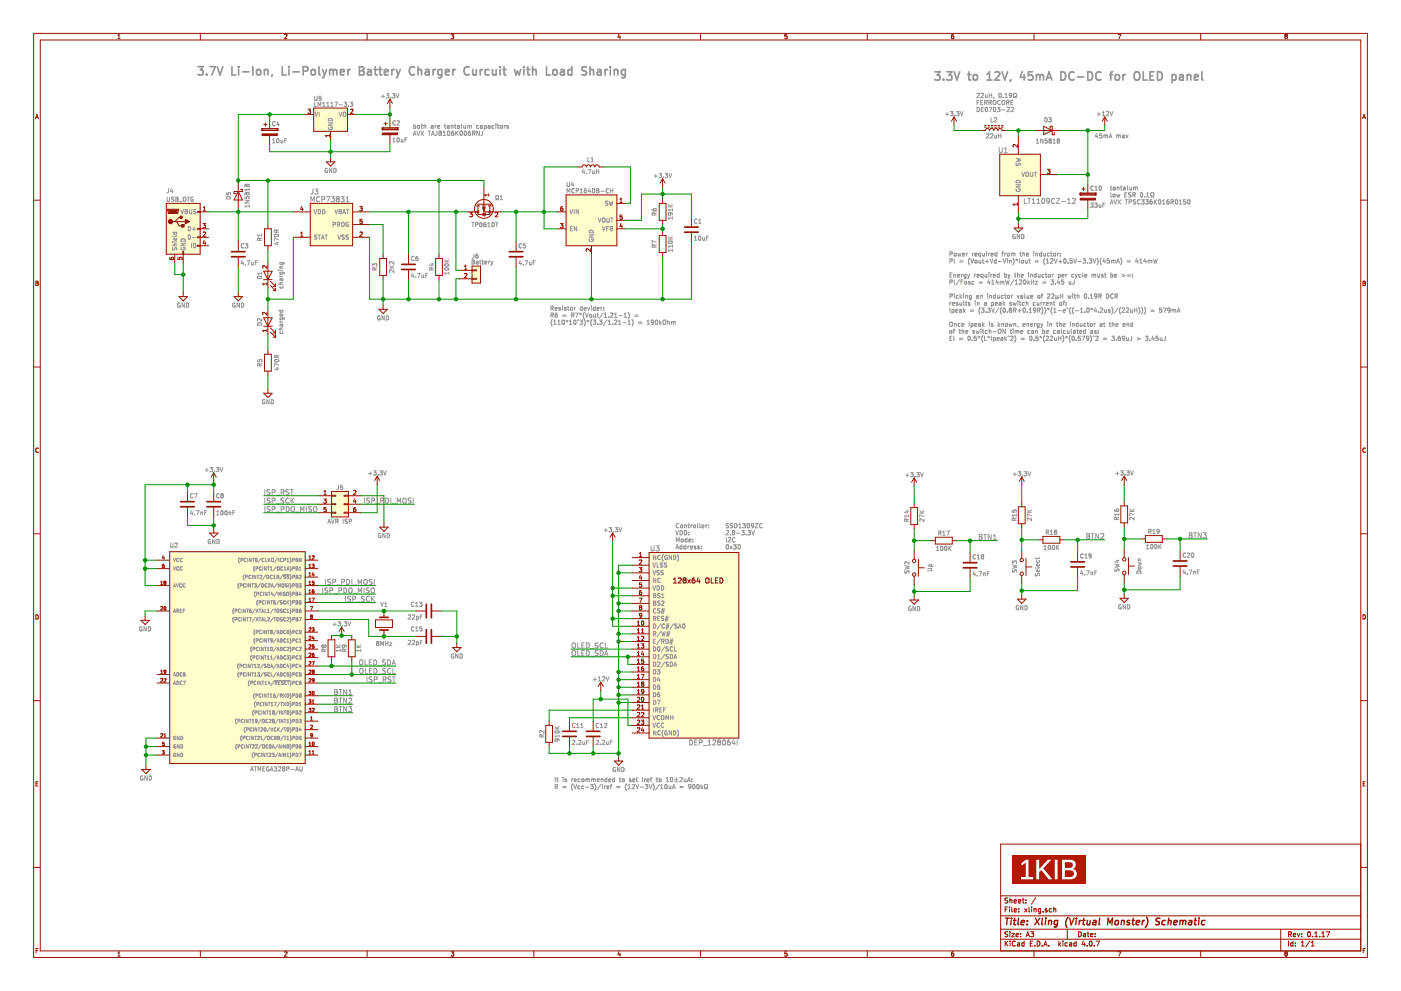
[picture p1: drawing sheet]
EESchema Schematic File Version 2
LIBS:xling
LIBS:74xgxx
LIBS:74xx
LIBS:ac-dc
LIBS:actel
LIBS:adc-dac
LIBS:allegro
LIBS:Altera
LIBS:analog_devices
LIBS:analog_switches
LIBS:atmel
LIBS:audio
LIBS:battery_management
LIBS:bbd
LIBS:bosch
LIBS:brooktre
LIBS:cmos_ieee
LIBS:cmos4000
LIBS:conn
LIBS:contrib
LIBS:cypress
LIBS:dc-dc
LIBS:device
LIBS:digital-audio
LIBS:diode
LIBS:display
LIBS:dsp
LIBS:elec-unifil
LIBS:ESD_Protection
LIBS:ftdi
LIBS:gennum
LIBS:graphic_symbols
LIBS:hc11
LIBS:infineon
LIBS:intel
LIBS:interface
LIBS:intersil
LIBS:ir
LIBS:Lattice
LIBS:leds
LIBS:LEM
LIBS:linear
LIBS:logic_programmable
LIBS:maxim
LIBS:mechanical
LIBS:memory
LIBS:microchip_dspic33dsc
LIBS:microchip_pic10mcu
LIBS:microchip_pic12mcu
LIBS:microchip_pic16mcu
LIBS:microchip_pic18mcu
LIBS:microchip_pic24mcu
LIBS:microchip_pic32mcu
LIBS:microchip
LIBS:microcontrollers
LIBS:modules
LIBS:motor_drivers
LIBS:motorola
LIBS:motors
LIBS:msp430
LIBS:nordicsemi
LIBS:nxp_armmcu
LIBS:nxp
LIBS:onsemi
LIBS:opto
LIBS:Oscillators
LIBS:philips
LIBS:Power_Management
LIBS:power
LIBS:powerint
LIBS:pspice
LIBS:references
LIBS:regul
LIBS:relays
LIBS:rfcom
LIBS:RFSolutions
LIBS:sensors
LIBS:silabs
LIBS:siliconi
LIBS:stm8
LIBS:stm32
LIBS:supertex
LIBS:switches
LIBS:texas
LIBS:transf
LIBS:transistors
LIBS:triac_thyristor
LIBS:ttl_ieee
LIBS:valves
LIBS:video
LIBS:wiznet
LIBS:Worldsemi
LIBS:Xicor
LIBS:xilinx
LIBS:zetex
LIBS:Zilog
LIBS:xling-cache
EELAYER 25 0
EELAYER END
$Descr A3 16535 11693
encoding utf-8
Sheet 1 1
Title "Xling (Virtual Monster) Schematic"
Date ""
Rev "0.1.17"
Comp ""
Comment1 ""
Comment2 ""
Comment3 ""
Comment4 ""
$EndDescr
$Comp
L MCP73831 J3
U 1 1
P 3910 2650
F 0 "J3" H 3710 3040 60  0000 C CNN
F 1 "MCP73831" H 3890 2950 60  0000 C CNN
F 2 "Xling Footprints:MCP73831_SOT_23" H 3910 2650 60  0001 C CNN
F 3 "" H 3910 2650 60  0001 C CNN
F 4 "MCP73831T-2AT" H 3910 2650 60  0001 C CNN "Model"
	1    3910 2650
	1    0    0    -1  
$EndComp
$Comp
L R R3
U 1 1
P 4520 3150
F 0 "R3" V 4420 3150 50  0000 C CNN
F 1 "2K2" V 4620 3150 50  0000 C CNN
F 2 "Resistors_SMD:R_1206" V 4450 3150 50  0001 C CNN
F 3 "" H 4520 3150 50  0001 C CNN
F 4 "CRCW12062K20FKTABC" V 4520 3150 60  0001 C CNN "Model"
	1    4520 3150
	1    0    0    -1  
$EndComp
$Comp
L R R5
U 1 1
P 3160 4280
F 0 "R5" V 3250 4280 50  0000 C CNN
F 1 "470R" V 3050 4280 50  0000 C CNN
F 2 "Resistors_SMD:R_1206" V 3090 4280 50  0001 C CNN
F 3 "" H 3160 4280 50  0001 C CNN
F 4 "CRCW1206470RFKTABC" V 3160 4280 60  0001 C CNN "Model"
	1    3160 4280
	-1   0    0    1   
$EndComp
$Comp
L R R1
U 1 1
P 3160 2800
F 0 "R1" V 3060 2800 50  0000 C CNN
F 1 "470R" V 3260 2800 50  0000 C CNN
F 2 "Resistors_SMD:R_1206" V 3090 2800 50  0001 C CNN
F 3 "" H 3160 2800 50  0001 C CNN
F 4 "CRCW1206470RFKTABC" V 3160 2800 60  0001 C CNN "Model"
	1    3160 2800
	1    0    0    -1  
$EndComp
$Comp
L LED D2
U 1 1
P 3160 3800
F 0 "D2" H 3160 3900 50  0000 C CNN
F 1 "charged" H 3160 3650 50  0000 C CNN
F 2 "LEDs:LED_0805" H 3160 3800 50  0001 C CNN
F 3 "" H 3160 3800 50  0001 C CNN
F 4 "EL17-215SYGC" H 3160 3800 60  0001 C CNN "Model"
	1    3160 3800
	0    -1   -1   0   
$EndComp
$Comp
L LED D1
U 1 1
P 3160 3250
F 0 "D1" H 3160 3350 50  0000 C CNN
F 1 "charging" H 3160 3100 50  0000 C CNN
F 2 "LEDs:LED_0603" H 3160 3250 50  0001 C CNN
F 3 "" H 3160 3250 50  0001 C CNN
F 4 "TLMS1100-GS08" H 3160 3250 60  0001 C CNN "Model"
	1    3160 3250
	0    -1   -1   0   
$EndComp
$Comp
L USB_OTG J4
U 1 1
P 2160 2700
F 0 "J4" H 1960 3150 50  0000 L CNN
F 1 "USB_OTG" H 1960 3050 50  0000 L CNN
F 2 "Connectors:USB_Mini-B" H 2310 2650 50  0001 C CNN
F 3 "" H 2310 2650 50  0001 C CNN
F 4 "675031020" H 2160 2700 60  0001 C CNN "Model"
	1    2160 2700
	1    0    0    -1  
$EndComp
$Comp
L GND #PWR01
U 1 1
P 2810 3450
F 0 "#PWR01" H 2810 3200 50  0001 C CNN
F 1 "GND" H 2810 3300 50  0000 C CNN
F 2 "" H 2810 3450 50  0001 C CNN
F 3 "" H 2810 3450 50  0001 C CNN
	1    2810 3450
	1    0    0    -1  
$EndComp
$Comp
L GND #PWR02
U 1 1
P 3160 4590
F 0 "#PWR02" H 3160 4340 50  0001 C CNN
F 1 "GND" H 3160 4440 50  0000 C CNN
F 2 "" H 3160 4590 50  0001 C CNN
F 3 "" H 3160 4590 50  0001 C CNN
	1    3160 4590
	1    0    0    -1  
$EndComp
$Comp
L GND #PWR03
U 1 1
P 4520 3600
F 0 "#PWR03" H 4520 3350 50  0001 C CNN
F 1 "GND" H 4520 3450 50  0000 C CNN
F 2 "" H 4520 3600 50  0001 C CNN
F 3 "" H 4520 3600 50  0001 C CNN
	1    4520 3600
	1    0    0    -1  
$EndComp
$Comp
L GND #PWR04
U 1 1
P 2160 3450
F 0 "#PWR04" H 2160 3200 50  0001 C CNN
F 1 "GND" H 2160 3300 50  0000 C CNN
F 2 "" H 2160 3450 50  0001 C CNN
F 3 "" H 2160 3450 50  0001 C CNN
	1    2160 3450
	1    0    0    -1  
$EndComp
Text Notes 2320 900  0    98   ~ 20
3.7V Li-Ion, Li-Polymer Battery Charger Curcuit with Load Sharing
Text Notes 7970 6490 0    51   ~ 0
Controller:\nVDD:\nMode:\nAddress:
Text Notes 8560 6490 0    51   ~ 0
SSD1309ZC\n2.8-3.3V\nI2C\n0x3D
$Comp
L R R4
U 1 1
P 5180 3150
F 0 "R4" V 5090 3150 50  0000 C CNN
F 1 "100K" V 5270 3150 50  0000 C CNN
F 2 "Resistors_SMD:R_1206" V 5110 3150 50  0001 C CNN
F 3 "" H 5180 3150 50  0001 C CNN
F 4 "CRCW1206100KFKTABC" V 5180 3150 60  0001 C CNN "Model"
	1    5180 3150
	1    0    0    -1  
$EndComp
$Comp
L L L1
U 1 1
P 6970 1970
F 0 "L1" V 7050 1970 50  0000 C CNN
F 1 "4.7uH" V 6910 1970 50  0000 C CNN
F 2 "Inductors_SMD:L_1210" H 6970 1970 50  0001 C CNN
F 3 "" H 6970 1970 50  0001 C CNN
F 4 "NLV10MTC4R7" V 6970 1970 60  0001 C CNN "Model"
	1    6970 1970
	0    -1   -1   0   
$EndComp
$Comp
L C C5
U 1 1
P 6090 3000
F 0 "C5" H 6115 3100 50  0000 L CNN
F 1 "4.7uF" H 6115 2900 50  0000 L CNN
F 2 "Capacitors_SMD:C_1206" H 6128 2850 50  0001 C CNN
F 3 "" H 6090 3000 50  0001 C CNN
F 4 "CL31B475KAHNNNE" H 6090 3000 60  0001 C CNN "Model"
	1    6090 3000
	1    0    0    -1  
$EndComp
$Comp
L +3.3V #PWR05
U 1 1
P 7820 2210
F 0 "#PWR05" H 7820 2060 50  0001 C CNN
F 1 "+3.3V" H 7820 2350 50  0000 C CNN
F 2 "" H 7820 2210 50  0001 C CNN
F 3 "" H 7820 2210 50  0001 C CNN
	1    7820 2210
	1    0    0    -1  
$EndComp
$Comp
L C C1
U 1 1
P 8160 2710
F 0 "C1" H 8185 2810 50  0000 L CNN
F 1 "10uF" H 8185 2610 50  0000 L CNN
F 2 "Capacitors_SMD:C_0805" H 8198 2560 50  0001 C CNN
F 3 "" H 8160 2710 50  0001 C CNN
F 4 "AVX 08056D106KAT2A" H 8160 2710 60  0001 C CNN "Model"
	1    8160 2710
	1    0    0    -1  
$EndComp
$Comp
L R R8
U 1 1
P 3910 7650
F 0 "R8" V 3820 7650 50  0000 C CNN
F 1 "1K" V 3990 7650 50  0000 C CNN
F 2 "Resistors_SMD:R_0603" V 3840 7650 50  0001 C CNN
F 3 "" H 3910 7650 50  0001 C CNN
F 4 "CRCW06031K00JNTABC" V 3910 7650 60  0001 C CNN "Model"
	1    3910 7650
	1    0    0    -1  
$EndComp
$Comp
L R R9
U 1 1
P 4150 7650
F 0 "R9" V 4060 7650 50  0000 C CNN
F 1 "1K" V 4230 7650 50  0000 C CNN
F 2 "Resistors_SMD:R_0603" V 4080 7650 50  0001 C CNN
F 3 "" H 4150 7650 50  0001 C CNN
F 4 "CRCW06031K00JNTABC" V 4150 7650 60  0001 C CNN "Model"
	1    4150 7650
	1    0    0    -1  
$EndComp
$Comp
L C C13
U 1 1
P 5060 7210
F 0 "C13" V 4980 7280 50  0000 L CNN
F 1 "22pF" V 5130 7280 50  0000 L CNN
F 2 "Capacitors_SMD:C_0805" H 5098 7060 50  0001 C CNN
F 3 "" H 5060 7210 50  0001 C CNN
F 4 "C0805C220J5GACTU" V 5060 7210 60  0001 C CNN "Model"
	1    5060 7210
	0    -1   1    0   
$EndComp
$Comp
L C C15
U 1 1
P 5060 7510
F 0 "C15" V 4970 7580 50  0000 L CNN
F 1 "22pF" V 5130 7580 50  0000 L CNN
F 2 "Capacitors_SMD:C_0805" H 5098 7360 50  0001 C CNN
F 3 "" H 5060 7510 50  0001 C CNN
F 4 "C0805C220J5GACTU" V 5060 7510 60  0001 C CNN "Model"
	1    5060 7510
	0    -1   1    0   
$EndComp
$Comp
L +3.3V #PWR06
U 1 1
P 2520 5680
F 0 "#PWR06" H 2520 5530 50  0001 C CNN
F 1 "+3.3V" H 2520 5820 50  0000 C CNN
F 2 "" H 2520 5680 50  0001 C CNN
F 3 "" H 2520 5680 50  0001 C CNN
	1    2520 5680
	1    0    0    -1  
$EndComp
$Comp
L C C8
U 1 1
P 2520 5950
F 0 "C8" H 2545 6050 50  0000 L CNN
F 1 "100nF" H 2545 5850 50  0000 L CNN
F 2 "Capacitors_SMD:C_0805" H 2558 5800 50  0001 C CNN
F 3 "" H 2520 5950 50  0001 C CNN
F 4 "08055C104K4T2A" H 2520 5950 60  0001 C CNN "Model"
	1    2520 5950
	1    0    0    -1  
$EndComp
$Comp
L GND #PWR07
U 1 1
P 2520 6240
F 0 "#PWR07" H 2520 5990 50  0001 C CNN
F 1 "GND" H 2520 6090 50  0000 C CNN
F 2 "" H 2520 6240 50  0001 C CNN
F 3 "" H 2520 6240 50  0001 C CNN
	1    2520 6240
	1    0    0    -1  
$EndComp
$Comp
L Conn_02x03_Odd_Even J5
U 1 1
P 3960 5950
F 0 "J5" H 4010 6150 50  0000 C CNN
F 1 "AVR ISP" H 4010 5750 50  0000 C CNN
F 2 "Socket_Strips:Socket_Strip_Straight_2x03_Pitch2.54mm" H 3960 5950 50  0001 C CNN
F 3 "" H 3960 5950 50  0001 C CNN
F 4 "empty" H 3960 5950 60  0001 C CNN "Model"
	1    3960 5950
	1    0    0    -1  
$EndComp
$Comp
L +3.3V #PWR08
U 1 1
P 4450 5720
F 0 "#PWR08" H 4450 5570 50  0001 C CNN
F 1 "+3.3V" H 4450 5860 50  0000 C CNN
F 2 "" H 4450 5720 50  0001 C CNN
F 3 "" H 4450 5720 50  0001 C CNN
	1    4450 5720
	1    0    0    -1  
$EndComp
$Comp
L GND #PWR09
U 1 1
P 4530 6170
F 0 "#PWR09" H 4530 5920 50  0001 C CNN
F 1 "GND" H 4530 6020 50  0000 C CNN
F 2 "" H 4530 6170 50  0001 C CNN
F 3 "" H 4530 6170 50  0001 C CNN
	1    4530 6170
	1    0    0    -1  
$EndComp
Text Label 3110 5950 0    60   ~ 0
ISP_SCK
Text Label 3110 5850 0    60   ~ 0
ISP_RST
Text Label 4670 8060 2    60   ~ 0
ISP_RST
Text Label 4430 7110 2    60   ~ 0
ISP_SCK
Text Label 6740 7660 0    60   ~ 0
OLED_SCL
Text Label 6740 7750 0    60   ~ 0
OLED_SDA
Text Label 4670 7960 2    60   ~ 0
OLED_SCL
Text Label 4670 7860 2    60   ~ 0
OLED_SDA
$Comp
L C C7
U 1 1
P 2210 5950
F 0 "C7" H 2235 6050 50  0000 L CNN
F 1 "4.7nF" H 2235 5850 50  0000 L CNN
F 2 "Capacitors_SMD:C_0805" H 2248 5800 50  0001 C CNN
F 3 "" H 2210 5950 50  0001 C CNN
F 4 "C0805C472K5RACTU" H 2210 5950 60  0001 C CNN "Model"
	1    2210 5950
	1    0    0    -1  
$EndComp
$Comp
L R R14
U 1 1
P 10790 6090
F 0 "R14" V 10700 6090 50  0000 C CNN
F 1 "27K" V 10880 6090 50  0000 C CNN
F 2 "Resistors_SMD:R_0603" V 10720 6090 50  0001 C CNN
F 3 "" H 10790 6090 50  0001 C CNN
F 4 "CRCW060327K0FKTABC" V 10790 6090 60  0001 C CNN "Model"
	1    10790 6090
	1    0    0    -1  
$EndComp
$Comp
L R R17
U 1 1
P 11140 6380
F 0 "R17" V 11050 6380 50  0000 C CNN
F 1 "100K" V 11230 6380 50  0000 C CNN
F 2 "Resistors_SMD:R_1206" V 11070 6380 50  0001 C CNN
F 3 "" H 11140 6380 50  0001 C CNN
F 4 "CRCW1206100KFKTABC" V 11140 6380 60  0001 C CNN "Model"
	1    11140 6380
	0    1    1    0   
$EndComp
$Comp
L C C18
U 1 1
P 11450 6670
F 0 "C18" H 11475 6770 50  0000 L CNN
F 1 "4.7nF" H 11475 6570 50  0000 L CNN
F 2 "Capacitors_SMD:C_0805" H 11488 6520 50  0001 C CNN
F 3 "" H 11450 6670 50  0001 C CNN
F 4 "C0805C472K5RACTU" H 11450 6670 60  0001 C CNN "Model"
	1    11450 6670
	1    0    0    -1  
$EndComp
$Comp
L +3.3V #PWR010
U 1 1
P 10790 5740
F 0 "#PWR010" H 10790 5590 50  0001 C CNN
F 1 "+3.3V" H 10790 5880 50  0000 C CNN
F 2 "" H 10790 5740 50  0001 C CNN
F 3 "" H 10790 5740 50  0001 C CNN
	1    10790 5740
	1    0    0    -1  
$EndComp
$Comp
L GND #PWR011
U 1 1
P 10790 7030
F 0 "#PWR011" H 10790 6780 50  0001 C CNN
F 1 "GND" H 10790 6880 50  0000 C CNN
F 2 "" H 10790 7030 50  0001 C CNN
F 3 "" H 10790 7030 50  0001 C CNN
	1    10790 7030
	1    0    0    -1  
$EndComp
$Comp
L SW_Push SW2
U 1 1
P 10790 6700
F 0 "SW2" H 10710 6620 50  0000 L CNN
F 1 "Up" H 10790 6890 50  0000 C CNN
F 2 "Buttons_Switches_SMD:SW_SPST_PTS645" H 10790 6900 50  0001 C CNN
F 3 "" H 10790 6900 50  0001 C CNN
F 4 "KSC241JLFS" H 10790 6700 60  0001 C CNN "Model"
	1    10790 6700
	0    1    1    0   
$EndComp
Text Label 11770 6380 2    60   ~ 0
BTN1
$Comp
L R R15
U 1 1
P 12060 6080
F 0 "R15" V 11970 6080 50  0000 C CNN
F 1 "27K" V 12150 6080 50  0000 C CNN
F 2 "Resistors_SMD:R_0603" V 11990 6080 50  0001 C CNN
F 3 "" H 12060 6080 50  0001 C CNN
F 4 "CRCW060327K0FKTABC" V 12060 6080 60  0001 C CNN "Model"
	1    12060 6080
	1    0    0    -1  
$EndComp
$Comp
L R R18
U 1 1
P 12410 6370
F 0 "R18" V 12320 6370 50  0000 C CNN
F 1 "100K" V 12500 6370 50  0000 C CNN
F 2 "Resistors_SMD:R_1206" V 12340 6370 50  0001 C CNN
F 3 "" H 12410 6370 50  0001 C CNN
F 4 "CRCW1206100KFKTABC" V 12410 6370 60  0001 C CNN "Model"
	1    12410 6370
	0    1    1    0   
$EndComp
$Comp
L C C19
U 1 1
P 12720 6660
F 0 "C19" H 12745 6760 50  0000 L CNN
F 1 "4.7nF" H 12745 6560 50  0000 L CNN
F 2 "Capacitors_SMD:C_0805" H 12758 6510 50  0001 C CNN
F 3 "" H 12720 6660 50  0001 C CNN
F 4 "C0805C472K5RACTU" H 12720 6660 60  0001 C CNN "Model"
	1    12720 6660
	1    0    0    -1  
$EndComp
$Comp
L +3.3V #PWR012
U 1 1
P 12060 5730
F 0 "#PWR012" H 12060 5580 50  0001 C CNN
F 1 "+3.3V" H 12060 5870 50  0000 C CNN
F 2 "" H 12060 5730 50  0001 C CNN
F 3 "" H 12060 5730 50  0001 C CNN
	1    12060 5730
	1    0    0    -1  
$EndComp
$Comp
L GND #PWR013
U 1 1
P 12060 7020
F 0 "#PWR013" H 12060 6770 50  0001 C CNN
F 1 "GND" H 12060 6870 50  0000 C CNN
F 2 "" H 12060 7020 50  0001 C CNN
F 3 "" H 12060 7020 50  0001 C CNN
	1    12060 7020
	1    0    0    -1  
$EndComp
$Comp
L SW_Push SW3
U 1 1
P 12060 6690
F 0 "SW3" H 11980 6610 50  0000 L CNN
F 1 "Select" H 12060 6880 50  0000 C CNN
F 2 "Buttons_Switches_SMD:SW_SPST_PTS645" H 12060 6890 50  0001 C CNN
F 3 "" H 12060 6890 50  0001 C CNN
F 4 "KSC241JLFS" H 12060 6690 60  0001 C CNN "Model"
	1    12060 6690
	0    1    1    0   
$EndComp
Text Label 13040 6370 2    60   ~ 0
BTN2
$Comp
L R R16
U 1 1
P 13270 6070
F 0 "R16" V 13180 6070 50  0000 C CNN
F 1 "27K" V 13360 6070 50  0000 C CNN
F 2 "Resistors_SMD:R_0603" V 13200 6070 50  0001 C CNN
F 3 "" H 13270 6070 50  0001 C CNN
F 4 "CRCW060327K0FKTABC" V 13270 6070 60  0001 C CNN "Model"
	1    13270 6070
	1    0    0    -1  
$EndComp
$Comp
L R R19
U 1 1
P 13620 6360
F 0 "R19" V 13530 6360 50  0000 C CNN
F 1 "100K" V 13710 6360 50  0000 C CNN
F 2 "Resistors_SMD:R_1206" V 13550 6360 50  0001 C CNN
F 3 "" H 13620 6360 50  0001 C CNN
F 4 "CRCW1206100KFKTABC" V 13620 6360 60  0001 C CNN "Model"
	1    13620 6360
	0    1    1    0   
$EndComp
$Comp
L C C20
U 1 1
P 13930 6650
F 0 "C20" H 13955 6750 50  0000 L CNN
F 1 "4.7nF" H 13955 6550 50  0000 L CNN
F 2 "Capacitors_SMD:C_0805" H 13968 6500 50  0001 C CNN
F 3 "" H 13930 6650 50  0001 C CNN
F 4 "C0805C472K5RACTU" H 13930 6650 60  0001 C CNN "Model"
	1    13930 6650
	1    0    0    -1  
$EndComp
$Comp
L +3.3V #PWR014
U 1 1
P 13270 5720
F 0 "#PWR014" H 13270 5570 50  0001 C CNN
F 1 "+3.3V" H 13270 5860 50  0000 C CNN
F 2 "" H 13270 5720 50  0001 C CNN
F 3 "" H 13270 5720 50  0001 C CNN
	1    13270 5720
	1    0    0    -1  
$EndComp
$Comp
L GND #PWR015
U 1 1
P 13270 7010
F 0 "#PWR015" H 13270 6760 50  0001 C CNN
F 1 "GND" H 13270 6860 50  0000 C CNN
F 2 "" H 13270 7010 50  0001 C CNN
F 3 "" H 13270 7010 50  0001 C CNN
	1    13270 7010
	1    0    0    -1  
$EndComp
$Comp
L SW_Push SW4
U 1 1
P 13270 6680
F 0 "SW4" H 13190 6600 50  0000 L CNN
F 1 "Down" H 13270 6860 50  0000 C CNN
F 2 "Buttons_Switches_SMD:SW_SPST_PTS645" H 13270 6880 50  0001 C CNN
F 3 "" H 13270 6880 50  0001 C CNN
F 4 "KSC241JLFS" H 13270 6680 60  0001 C CNN "Model"
	1    13270 6680
	0    1    1    0   
$EndComp
Text Label 14250 6360 2    60   ~ 0
BTN3
Text Label 4160 8210 2    60   ~ 0
BTN1
Text Label 4160 8310 2    60   ~ 0
BTN2
Text Label 4160 8410 2    60   ~ 0
BTN3
Text Label 4430 6910 2    60   ~ 0
ISP_PDI_MOSI
Text Label 4430 7010 2    60   ~ 0
ISP_PDO_MISO
Text Label 4890 5950 2    60   ~ 0
ISP_PDI_MOSI
Text Label 3110 6050 0    60   ~ 0
ISP_PDO_MISO
$Comp
L Conn_01x02 J6
U 1 1
P 5620 3190
F 0 "J6" H 5610 3360 50  0000 C CNN
F 1 "Battery" H 5690 3290 50  0000 C CNN
F 2 "Pin_Headers:Pin_Header_Straight_1x02" H 5620 3190 50  0001 C CNN
F 3 "" H 5620 3190 50  0001 C CNN
F 4 "empty" H 5620 3190 60  0001 C CNN "Model"
	1    5620 3190
	1    0    0    -1  
$EndComp
$Comp
L TP0610T Q1
U 1 1
P 5710 2400
F 0 "Q1" V 5640 2170 50  0000 L CNN
F 1 "TP0610T" V 5960 2230 50  0000 L CNN
F 2 "TO_SOT_Packages_SMD:SOT-23" H 5910 2325 50  0001 L CIN
F 3 "" H 5710 2400 50  0001 L CNN
F 4 "TP0610T-G" V 5710 2400 60  0001 C CNN "Model"
	1    5710 2400
	0    -1   1    0   
$EndComp
$Comp
L B320 D5
U 1 1
P 2810 2310
F 0 "D5" H 2810 2200 50  0000 C CNN
F 1 "1N5818" H 2810 2420 50  0000 C CNN
F 2 "Diodes_THT:D_DO-41_SOD81_P7.62mm_Horizontal" H 2810 2135 50  0001 C CNN
F 3 "" H 2810 2310 50  0001 C CNN
F 4 "1N5819" H 2810 2310 60  0001 C CNN "Model"
	1    2810 2310
	0    1    1    0   
$EndComp
$Comp
L ATMEGA328P-AU U2
U 1 1
P 2750 7710
F 0 "U2" H 2000 8960 50  0000 L BNN
F 1 "ATMEGA328P-AU" H 2950 6320 50  0000 L BNN
F 2 "Housings_QFP:TQFP-32_7x7mm_Pitch0.8mm" H 2750 7710 50  0001 C CIN
F 3 "" H 2750 7710 50  0001 C CNN
F 4 "ATMEGA328P-AU" H 2750 7710 60  0001 C CNN "Model"
	1    2750 7710
	1    0    0    -1  
$EndComp
$Comp
L GND #PWR016
U 1 1
P 1710 7270
F 0 "#PWR016" H 1710 7020 50  0001 C CNN
F 1 "GND" H 1710 7120 50  0000 C CNN
F 2 "" H 1710 7270 50  0001 C CNN
F 3 "" H 1710 7270 50  0001 C CNN
	1    1710 7270
	1    0    0    -1  
$EndComp
$Comp
L GND #PWR017
U 1 1
P 5390 7590
F 0 "#PWR017" H 5390 7340 50  0001 C CNN
F 1 "GND" H 5390 7440 50  0000 C CNN
F 2 "" H 5390 7590 50  0001 C CNN
F 3 "" H 5390 7590 50  0001 C CNN
	1    5390 7590
	1    0    0    -1  
$EndComp
$Comp
L GND #PWR018
U 1 1
P 1720 9030
F 0 "#PWR018" H 1720 8780 50  0001 C CNN
F 1 "GND" H 1720 8880 50  0000 C CNN
F 2 "" H 1720 9030 50  0001 C CNN
F 3 "" H 1720 9030 50  0001 C CNN
	1    1720 9030
	1    0    0    -1  
$EndComp
$Comp
L +3.3V #PWR019
U 1 1
P 4030 7500
F 0 "#PWR019" H 4030 7350 50  0001 C CNN
F 1 "+3.3V" H 4030 7640 50  0000 C CNN
F 2 "" H 4030 7500 50  0001 C CNN
F 3 "" H 4030 7500 50  0001 C CNN
	1    4030 7500
	1    0    0    -1  
$EndComp
$Comp
L DEP_128064I U3
U 1 1
P 8200 7530
F 0 "U3" H 7730 8590 60  0000 C CNN
F 1 "DEP_128064I" H 8420 6300 60  0000 C CNN
F 2 "Xling Footprints:XF2M_24151AR100_SMD_1x24_Pitch_0.5mm" H 7840 8160 60  0001 C CNN
F 3 "" H 7840 8160 60  0001 C CNN
F 4 "XF2M24151AR100,DEP128064I-Y" H 8200 7530 60  0001 C CNN "Model"
	1    8200 7530
	1    0    0    -1  
$EndComp
$Comp
L LT1109CZ-12 U1
U 1 1
P 12060 2140
F 0 "U1" H 11840 2510 60  0000 C CNN
F 1 "LT1109CZ-12" H 12390 1910 60  0000 C CNN
F 2 "Xling Footprints:TO-92_LT1109CZ" H 12060 2140 60  0001 C CNN
F 3 "" H 12060 2140 60  0001 C CNN
F 4 "LT1109CZ-12PBF" H 12060 2140 60  0001 C CNN "Model"
	1    12060 2140
	1    0    0    -1  
$EndComp
$Comp
L 1N5818 D3
U 1 1
P 12370 1540
F 0 "D3" H 12370 1420 50  0000 C CNN
F 1 "1N5818" H 12370 1670 50  0000 C CNN
F 2 "Diodes_THT:D_DO-41_SOD81_P7.62mm_Horizontal" H 12370 1365 50  0001 C CNN
F 3 "" H 12370 1540 50  0001 C CNN
F 4 "1N5819" H 12370 1540 60  0001 C CNN "Model"
	1    12370 1540
	-1   0    0    1   
$EndComp
$Comp
L L_Core_Ferrite L2
U 1 1
P 11730 1540
F 0 "L2" V 11850 1540 50  0000 C CNN
F 1 "22uH" V 11660 1540 50  0000 C CNN
F 2 "Inductors_SMD:L_7.3x7.3_H3.5" H 11730 1540 50  0001 C CNN
F 3 "" H 11730 1540 50  0001 C CNN
F 4 "DE0703-22" V 11730 1540 60  0001 C CNN "Model"
	1    11730 1540
	0    -1   -1   0   
$EndComp
$Comp
L CP C10
U 1 1
P 12840 2320
F 0 "C10" H 12865 2420 50  0000 L CNN
F 1 "33uF" H 12865 2220 50  0000 L CNN
F 2 "Capacitors_Tantalum_SMD:CP_Tantalum_Case-C_EIA-6032-28_Reflow" H 12878 2170 50  0001 C CNN
F 3 "" H 12840 2320 50  0001 C CNN
F 4 "TPSC336K016R0150" H 12840 2320 60  0001 C CNN "Model"
	1    12840 2320
	1    0    0    -1  
$EndComp
$Comp
L +3.3V #PWR020
U 1 1
P 11260 1480
F 0 "#PWR020" H 11260 1330 50  0001 C CNN
F 1 "+3.3V" H 11260 1620 50  0000 C CNN
F 2 "" H 11260 1480 50  0001 C CNN
F 3 "" H 11260 1480 50  0001 C CNN
	1    11260 1480
	1    0    0    -1  
$EndComp
$Comp
L GND #PWR021
U 1 1
P 12020 2640
F 0 "#PWR021" H 12020 2390 50  0001 C CNN
F 1 "GND" H 12020 2490 50  0000 C CNN
F 2 "" H 12020 2640 50  0001 C CNN
F 3 "" H 12020 2640 50  0001 C CNN
	1    12020 2640
	1    0    0    -1  
$EndComp
$Comp
L +12V #PWR022
U 1 1
P 13040 1480
F 0 "#PWR022" H 13040 1330 50  0001 C CNN
F 1 "+12V" H 13040 1620 50  0000 C CNN
F 2 "" H 13040 1480 50  0001 C CNN
F 3 "" H 13040 1480 50  0001 C CNN
	1    13040 1480
	1    0    0    -1  
$EndComp
Text Notes 13100 2420 0    51   ~ 0
tantalum\nlow ESR 0.1Ω\nAVX TPSC336K016R0150
Text Notes 11520 1330 0    51   ~ 0
22uH, 0.19Ω\nFERROCORE\nDE0703-22
Text Notes 12920 1640 0    51   ~ 0
45mA max
Text Notes 11020 960  0    98   ~ 20
3.3V to 12V, 45mA DC-DC for OLED panel
Text Notes 11200 4030 0    51   ~ 0
Power required from the inductor:\nPl = (Vout+Vd-Vin)*Iout = (12V+0.5V-3.3V)(45mA) = 414mW\n\nEnergy required by the inductor per cycle must be >=:\nPl/Fosc = 414mW/120kHz = 3.45 uJ\n\nPicking an inductor value of 22μH with 0.19R DCR\nresults in a peak switch current of:\nIpeak = (3.3V/(0.8R+0.19R))*(1-e^((-1.0*4.2us)/(22uH))) = 579mA\n\nOnce Ipeak is known, energy in the inductor at the end\nof the switch-ON time can be calculated as:\nEl = 0.5*(L*Ipeak^2) = 0.5*(22uH)*(0.579)^2 = 3.69uJ > 3.45uJ\n
$Comp
L GND #PWR023
U 1 1
P 7300 8930
F 0 "#PWR023" H 7300 8680 50  0001 C CNN
F 1 "GND" H 7300 8780 50  0000 C CNN
F 2 "" H 7300 8930 50  0001 C CNN
F 3 "" H 7300 8930 50  0001 C CNN
	1    7300 8930
	1    0    0    -1  
$EndComp
$Comp
L +3.3V #PWR024
U 1 1
P 7230 6390
F 0 "#PWR024" H 7230 6240 50  0001 C CNN
F 1 "+3.3V" H 7230 6530 50  0000 C CNN
F 2 "" H 7230 6390 50  0001 C CNN
F 3 "" H 7230 6390 50  0001 C CNN
	1    7230 6390
	1    0    0    -1  
$EndComp
$Comp
L +12V #PWR025
U 1 1
P 7090 8150
F 0 "#PWR025" H 7090 8000 50  0001 C CNN
F 1 "+12V" H 7090 8290 50  0000 C CNN
F 2 "" H 7090 8150 50  0001 C CNN
F 3 "" H 7090 8150 50  0001 C CNN
	1    7090 8150
	1    0    0    -1  
$EndComp
$Comp
L R R2
U 1 1
P 6480 8660
F 0 "R2" V 6560 8660 50  0000 C CNN
F 1 "910K" V 6380 8660 50  0000 C CNN
F 2 "Resistors_SMD:R_1206" V 6410 8660 50  0001 C CNN
F 3 "" H 6480 8660 50  0001 C CNN
F 4 "1206S4F9103T5E" V 6480 8660 60  0001 C CNN "Model"
	1    6480 8660
	-1   0    0    1   
$EndComp
$Comp
L C C12
U 1 1
P 7000 8660
F 0 "C12" H 7025 8760 50  0000 L CNN
F 1 "2.2uF" H 7025 8560 50  0000 L CNN
F 2 "Capacitors_SMD:C_0603" H 7038 8510 50  0001 C CNN
F 3 "" H 7000 8660 50  0001 C CNN
F 4 "0603ZD225KAT2A" H 7000 8660 60  0001 C CNN "Model"
	1    7000 8660
	1    0    0    -1  
$EndComp
$Comp
L C C11
U 1 1
P 6720 8660
F 0 "C11" H 6745 8760 50  0000 L CNN
F 1 "2.2uF" H 6745 8560 50  0000 L CNN
F 2 "Capacitors_SMD:C_0603" H 6758 8510 50  0001 C CNN
F 3 "" H 6720 8660 50  0001 C CNN
F 4 "0603ZD225KAT2A" H 6720 8660 60  0001 C CNN "Model"
	1    6720 8660
	1    0    0    -1  
$EndComp
Text Notes 6540 9320 0    51   ~ 0
It is recommended to set Iref to 10±2uA:\nR = (Vcc-3)/Iref = (12V-3V)/10uA = 900kΩ
$Comp
L MCP1640B-CH U4
U 1 1
P 6980 2600
F 0 "U4" H 6680 3025 50  0000 L CNN
F 1 "MCP1640B-CH" H 6680 2950 50  0000 L CNN
F 2 "TO_SOT_Packages_SMD:SOT-23-6" H 6980 2100 50  0001 C CIN
F 3 "" H 6730 3050 50  0001 C CNN
F 4 "MCP1640BT-I/CHY" H 6980 2600 60  0001 C CNN "Model"
	1    6980 2600
	1    0    0    -1  
$EndComp
$Comp
L R R6
U 1 1
P 7820 2500
F 0 "R6" V 7720 2500 50  0000 C CNN
F 1 "191K" V 7910 2500 50  0000 C CNN
F 2 "Resistors_SMD:R_0805" V 7750 2500 50  0001 C CNN
F 3 "" H 7820 2500 50  0001 C CNN
F 4 "RC0805FR-07196KL" V 7820 2500 60  0001 C CNN "Model"
	1    7820 2500
	1    0    0    -1  
$EndComp
$Comp
L R R7
U 1 1
P 7820 2880
F 0 "R7" V 7720 2880 50  0000 C CNN
F 1 "110K" V 7910 2880 50  0000 C CNN
F 2 "Resistors_SMD:R_0805" V 7750 2880 50  0001 C CNN
F 3 "" H 7820 2880 50  0001 C CNN
F 4 "CRCW0805110KJNTABC" V 7820 2880 60  0001 C CNN "Model"
	1    7820 2880
	1    0    0    -1  
$EndComp
Text Notes 6490 3840 0    51   ~ 0
Resistor devider:\nR6 = R7*(Vout/1.21-1) =\n(110*10^3)*(3.3/1.21-1) = 190kOhm
$Comp
L Crystal Y1
U 1 1
P 4530 7360
F 0 "Y1" V 4750 7360 50  0000 C CNN
F 1 "8MHz" V 4290 7360 50  0000 C CNN
F 2 "Crystals:Crystal_HC49-SD_SMD" H 4530 7360 50  0001 C CNN
F 3 "" H 4530 7360 50  0001 C CNN
F 4 "LF XTAL003151" V 4530 7360 60  0001 C CNN "Model"
	1    4530 7360
	0    1    -1   0   
$EndComp
Wire Wire Line
	2460 2500 3460 2500
Wire Wire Line
	2810 3150 2810 3450
Wire Wire Line
	3160 3100 3160 2950
Wire Wire Line
	3160 3400 3160 3650
Wire Wire Line
	2160 3100 2160 3450
Wire Wire Line
	2060 3100 2060 3240
Wire Wire Line
	2060 3240 2160 3240
Connection ~ 2160 3240
Wire Wire Line
	3160 3950 3160 4130
Wire Wire Line
	3160 4430 3160 4590
Wire Wire Line
	3460 2800 3460 3530
Wire Wire Line
	3460 3530 3160 3530
Connection ~ 3160 3530
Wire Wire Line
	4360 2800 4360 3530
Wire Wire Line
	4360 2650 4520 2650
Wire Wire Line
	4520 2650 4520 3000
Wire Wire Line
	4520 3300 4520 3600
Connection ~ 4520 3530
Wire Wire Line
	4820 3530 4820 3300
Connection ~ 4820 3530
Wire Wire Line
	5180 3530 5180 3300
Connection ~ 5180 3530
Wire Wire Line
	4360 3530 8160 3530
Wire Wire Line
	4820 2500 4820 3000
Wire Wire Line
	4360 2500 5510 2500
Connection ~ 4820 2500
Wire Wire Line
	4350 7510 4910 7510
Wire Wire Line
	5390 7510 5210 7510
Wire Wire Line
	5210 7210 5390 7210
Wire Wire Line
	2520 5680 2520 5800
Wire Wire Line
	2520 6100 2520 6240
Wire Wire Line
	4260 5950 4890 5950
Wire Wire Line
	3110 5950 3760 5950
Wire Wire Line
	3110 6050 3760 6050
Wire Wire Line
	2210 6100 2210 6200
Wire Wire Line
	2210 5720 2210 5800
Wire Wire Line
	10790 6240 10790 6500
Wire Wire Line
	10990 6380 10790 6380
Connection ~ 10790 6380
Wire Wire Line
	11290 6380 11770 6380
Wire Wire Line
	11450 6380 11450 6520
Wire Wire Line
	10790 6900 10790 7030
Wire Wire Line
	11450 6820 11450 6980
Wire Wire Line
	11450 6980 10790 6980
Connection ~ 10790 6980
Connection ~ 11450 6380
Wire Wire Line
	12060 6230 12060 6490
Wire Wire Line
	12060 5930 12060 5730
Wire Wire Line
	12260 6370 12060 6370
Connection ~ 12060 6370
Wire Wire Line
	12560 6370 13040 6370
Wire Wire Line
	12720 6370 12720 6510
Wire Wire Line
	12060 6890 12060 7020
Wire Wire Line
	12720 6810 12720 6970
Wire Wire Line
	12720 6970 12060 6970
Connection ~ 12060 6970
Connection ~ 12720 6370
Wire Wire Line
	13270 6220 13270 6480
Wire Wire Line
	13270 5920 13270 5720
Wire Wire Line
	13470 6360 13270 6360
Connection ~ 13270 6360
Wire Wire Line
	13770 6360 14250 6360
Wire Wire Line
	13930 6360 13930 6500
Wire Wire Line
	13270 6880 13270 7010
Wire Wire Line
	13930 6800 13930 6960
Wire Wire Line
	13930 6960 13270 6960
Connection ~ 13270 6960
Connection ~ 13930 6360
Wire Wire Line
	3110 5850 3760 5850
Wire Wire Line
	10790 5740 10790 5940
Wire Wire Line
	1710 6610 1850 6610
Wire Wire Line
	1710 6710 1850 6710
Connection ~ 1710 6610
Wire Wire Line
	1710 6910 1850 6910
Connection ~ 1710 6710
Wire Wire Line
	1850 7210 1710 7210
Wire Wire Line
	1710 7210 1710 7270
Wire Wire Line
	5390 7210 5390 7590
Connection ~ 5390 7510
Connection ~ 4530 7510
Wire Wire Line
	3750 7860 4670 7860
Wire Wire Line
	3750 7960 4670 7960
Wire Wire Line
	1720 8710 1720 9030
Wire Wire Line
	1720 8910 1850 8910
Wire Wire Line
	1850 8810 1720 8810
Connection ~ 1720 8910
Wire Wire Line
	1850 8710 1720 8710
Connection ~ 1720 8810
Wire Wire Line
	3750 7110 4430 7110
Wire Wire Line
	3750 7010 4430 7010
Wire Wire Line
	3750 6910 4430 6910
Wire Wire Line
	3910 7500 4150 7500
Connection ~ 4030 7500
Wire Wire Line
	3910 7800 3910 7860
Connection ~ 3910 7860
Wire Wire Line
	4150 7800 4150 7960
Connection ~ 4150 7960
Wire Wire Line
	3750 8210 4160 8210
Wire Wire Line
	3750 8310 4160 8310
Wire Wire Line
	3750 8410 4160 8410
Wire Wire Line
	12020 2510 12020 2640
Wire Wire Line
	12840 2470 12840 2580
Wire Wire Line
	12840 2580 12020 2580
Connection ~ 12020 2580
Wire Wire Line
	12480 2060 12840 2060
Wire Wire Line
	12840 1540 12840 2170
Wire Wire Line
	12520 1540 13040 1540
Connection ~ 12840 2060
Wire Wire Line
	11880 1540 12220 1540
Wire Wire Line
	12020 1540 12020 1620
Connection ~ 12020 1540
Wire Wire Line
	11260 1480 11260 1540
Wire Wire Line
	11260 1540 11580 1540
Connection ~ 12840 1540
Wire Wire Line
	13040 1540 13040 1480
Wire Wire Line
	3750 8060 4670 8060
Wire Wire Line
	7230 6390 7230 7390
Wire Wire Line
	7230 6940 7460 6940
Wire Wire Line
	7230 7030 7460 7030
Connection ~ 7230 6940
Wire Wire Line
	7300 7120 7460 7120
Wire Wire Line
	7300 6670 7300 8930
Wire Wire Line
	7230 7300 7460 7300
Connection ~ 7230 7030
Wire Wire Line
	7230 7390 7460 7390
Connection ~ 7230 7300
Wire Wire Line
	7300 6760 7460 6760
Connection ~ 7300 7120
Wire Wire Line
	7460 6670 7300 6670
Connection ~ 7300 6760
Wire Wire Line
	7460 7480 7300 7480
Connection ~ 7300 7480
Wire Wire Line
	7460 7570 7300 7570
Connection ~ 7300 7570
Wire Wire Line
	6740 7750 7460 7750
Wire Wire Line
	7460 7840 7410 7840
Wire Wire Line
	7410 7840 7410 7750
Connection ~ 7410 7750
Wire Wire Line
	7460 7660 6740 7660
Wire Wire Line
	6480 8890 7300 8890
Connection ~ 7300 8890
Wire Wire Line
	6720 8470 7460 8470
Wire Wire Line
	6480 8380 7460 8380
Wire Wire Line
	7460 8560 7410 8560
Wire Wire Line
	7410 8560 7410 8250
Wire Wire Line
	7410 8250 7000 8250
Wire Wire Line
	6480 8810 6480 8890
Wire Wire Line
	6720 8810 6720 8890
Connection ~ 6720 8890
Wire Wire Line
	7000 8810 7000 8890
Connection ~ 7000 8890
Wire Wire Line
	7000 8250 7000 8510
Wire Wire Line
	7090 8250 7090 8150
Connection ~ 7090 8250
Wire Wire Line
	6720 8510 6720 8470
Wire Wire Line
	6480 8510 6480 8380
Wire Wire Line
	7460 7930 7300 7930
Connection ~ 7300 7930
Wire Wire Line
	7460 8020 7300 8020
Connection ~ 7300 8020
Wire Wire Line
	7460 8110 7300 8110
Connection ~ 7300 8110
Wire Wire Line
	7460 8200 7300 8200
Connection ~ 7300 8200
Wire Wire Line
	7460 8290 7300 8290
Connection ~ 7300 8290
Wire Wire Line
	7460 7210 7300 7210
Connection ~ 7300 7210
Wire Wire Line
	5910 2500 6580 2500
Wire Wire Line
	6980 3530 6980 3000
Wire Wire Line
	6420 2700 6580 2700
Wire Wire Line
	7820 2650 7820 2730
Wire Wire Line
	7380 2600 7570 2600
Wire Wire Line
	2210 6200 2520 6200
Connection ~ 2520 6200
Wire Wire Line
	1710 5720 2520 5720
Connection ~ 2520 5720
Connection ~ 2210 5720
Wire Wire Line
	1710 5720 1710 6910
Wire Wire Line
	3750 7310 4350 7310
Wire Wire Line
	3750 7210 4910 7210
Connection ~ 4530 7210
Wire Wire Line
	4350 7310 4350 7510
Wire Wire Line
	6420 1970 6420 2700
Connection ~ 6420 2500
Wire Wire Line
	6090 3530 6090 3150
Wire Wire Line
	6090 2850 6090 2500
Connection ~ 6090 2500
Wire Wire Line
	6820 1970 6420 1970
Wire Wire Line
	7120 1970 7440 1970
Wire Wire Line
	7440 1970 7440 2400
Wire Wire Line
	7440 2400 7380 2400
Wire Wire Line
	5420 3290 5380 3290
Wire Wire Line
	5380 3290 5380 3530
Connection ~ 5380 3530
Wire Wire Line
	5420 3190 5380 3190
Wire Wire Line
	5380 3190 5380 2500
Connection ~ 5380 2500
Wire Wire Line
	5710 2130 5710 2200
Wire Wire Line
	2810 2130 5710 2130
Wire Wire Line
	5180 3000 5180 2130
Connection ~ 5180 2130
Connection ~ 6090 3530
Wire Wire Line
	7380 2700 7820 2700
Connection ~ 7820 2700
Wire Wire Line
	7820 3530 7820 3030
Connection ~ 6980 3530
Wire Wire Line
	7820 2210 7820 2350
Wire Wire Line
	7570 2600 7570 2290
Wire Wire Line
	7570 2290 8160 2290
Connection ~ 7820 2290
Wire Wire Line
	8160 2290 8160 2560
Wire Wire Line
	8160 3530 8160 2860
Connection ~ 7820 3530
$Comp
L LM1117-3.3 U5
U 1 1
P 3900 1350
F 0 "U5" H 3750 1540 50  0000 C CNN
F 1 "LM1117-3.3" H 3700 1470 50  0000 L CNN
F 2 "TO_SOT_Packages_SMD:SOT-223-3Lead_TabPin2" H 3900 1350 50  0001 C CNN
F 3 "" H 3900 1350 50  0001 C CNN
F 4 "LM1117IMP-3.3/NOPB" H 3900 1350 60  0001 C CNN "Model"
	1    3900 1350
	1    0    0    -1  
$EndComp
$Comp
L CP C4
U 1 1
P 3180 1560
F 0 "C4" H 3205 1660 50  0000 L CNN
F 1 "10uF" H 3205 1460 50  0000 L CNN
F 2 "Capacitors_Tantalum_SMD:CP_Tantalum_Case-B_EIA-3528-21_Reflow" H 3218 1410 50  0001 C CNN
F 3 "" H 3180 1560 50  0001 C CNN
F 4 "AVX TAJB106K006RNJ" H 3180 1560 60  0001 C CNN "Model"
	1    3180 1560
	1    0    0    -1  
$EndComp
$Comp
L CP C2
U 1 1
P 4600 1550
F 0 "C2" H 4625 1650 50  0000 L CNN
F 1 "10uF" H 4625 1450 50  0000 L CNN
F 2 "Capacitors_Tantalum_SMD:CP_Tantalum_Case-B_EIA-3528-21_Reflow" H 4638 1400 50  0001 C CNN
F 3 "" H 4600 1550 50  0001 C CNN
F 4 "AVX TAJB106K006RNJ" H 4600 1550 60  0001 C CNN "Model"
	1    4600 1550
	1    0    0    -1  
$EndComp
$Comp
L GND #PWR026
U 1 1
P 3900 1860
F 0 "#PWR026" H 3900 1610 50  0001 C CNN
F 1 "GND" H 3900 1710 50  0000 C CNN
F 2 "" H 3900 1860 50  0001 C CNN
F 3 "" H 3900 1860 50  0001 C CNN
	1    3900 1860
	1    0    0    -1  
$EndComp
Wire Wire Line
	3900 1650 3900 1860
Wire Wire Line
	3180 1710 3180 1790
Wire Wire Line
	3180 1790 4600 1790
Connection ~ 3900 1790
Wire Wire Line
	4600 1790 4600 1700
Wire Wire Line
	3180 1410 3180 1350
Wire Wire Line
	2810 1350 3600 1350
Wire Wire Line
	4200 1350 4600 1350
Wire Wire Line
	4600 1270 4600 1400
$Comp
L +3.3V #PWR027
U 1 1
P 4600 1270
F 0 "#PWR027" H 4600 1120 50  0001 C CNN
F 1 "+3.3V" H 4600 1410 50  0000 C CNN
F 2 "" H 4600 1270 50  0001 C CNN
F 3 "" H 4600 1270 50  0001 C CNN
	1    4600 1270
	1    0    0    -1  
$EndComp
Connection ~ 4600 1350
Wire Wire Line
	2810 2460 2810 2850
Connection ~ 2810 2500
Wire Wire Line
	2810 1350 2810 2160
Wire Wire Line
	3160 2650 3160 2130
Connection ~ 3160 2130
Connection ~ 2810 2130
Connection ~ 3180 1350
Text Notes 4870 1610 0    51   ~ 0
both are tantalum capacitors\nAVX TAJB106K006RNJ\n
$Comp
L C C3
U 1 1
P 2810 3000
F 0 "C3" H 2835 3100 50  0000 L CNN
F 1 "4.7uF" H 2835 2900 50  0000 L CNN
F 2 "Capacitors_SMD:C_1206" H 2848 2850 50  0001 C CNN
F 3 "" H 2810 3000 50  0001 C CNN
F 4 "CL31B475KAHNNNE" H 2810 3000 60  0001 C CNN "Model"
	1    2810 3000
	1    0    0    -1  
$EndComp
$Comp
L C C6
U 1 1
P 4820 3150
F 0 "C6" H 4845 3250 50  0000 L CNN
F 1 "4.7uF" H 4845 3050 50  0000 L CNN
F 2 "Capacitors_SMD:C_1206" H 4858 3000 50  0001 C CNN
F 3 "" H 4820 3150 50  0001 C CNN
F 4 "CL31B475KAHNNNE" H 4820 3150 60  0001 C CNN "Model"
	1    4820 3150
	1    0    0    -1  
$EndComp
Wire Wire Line
	4260 5850 4530 5850
Wire Wire Line
	4530 5850 4530 6170
Wire Wire Line
	4260 6050 4450 6050
Wire Wire Line
	4450 6050 4450 5720
$EndSCHEMATC
